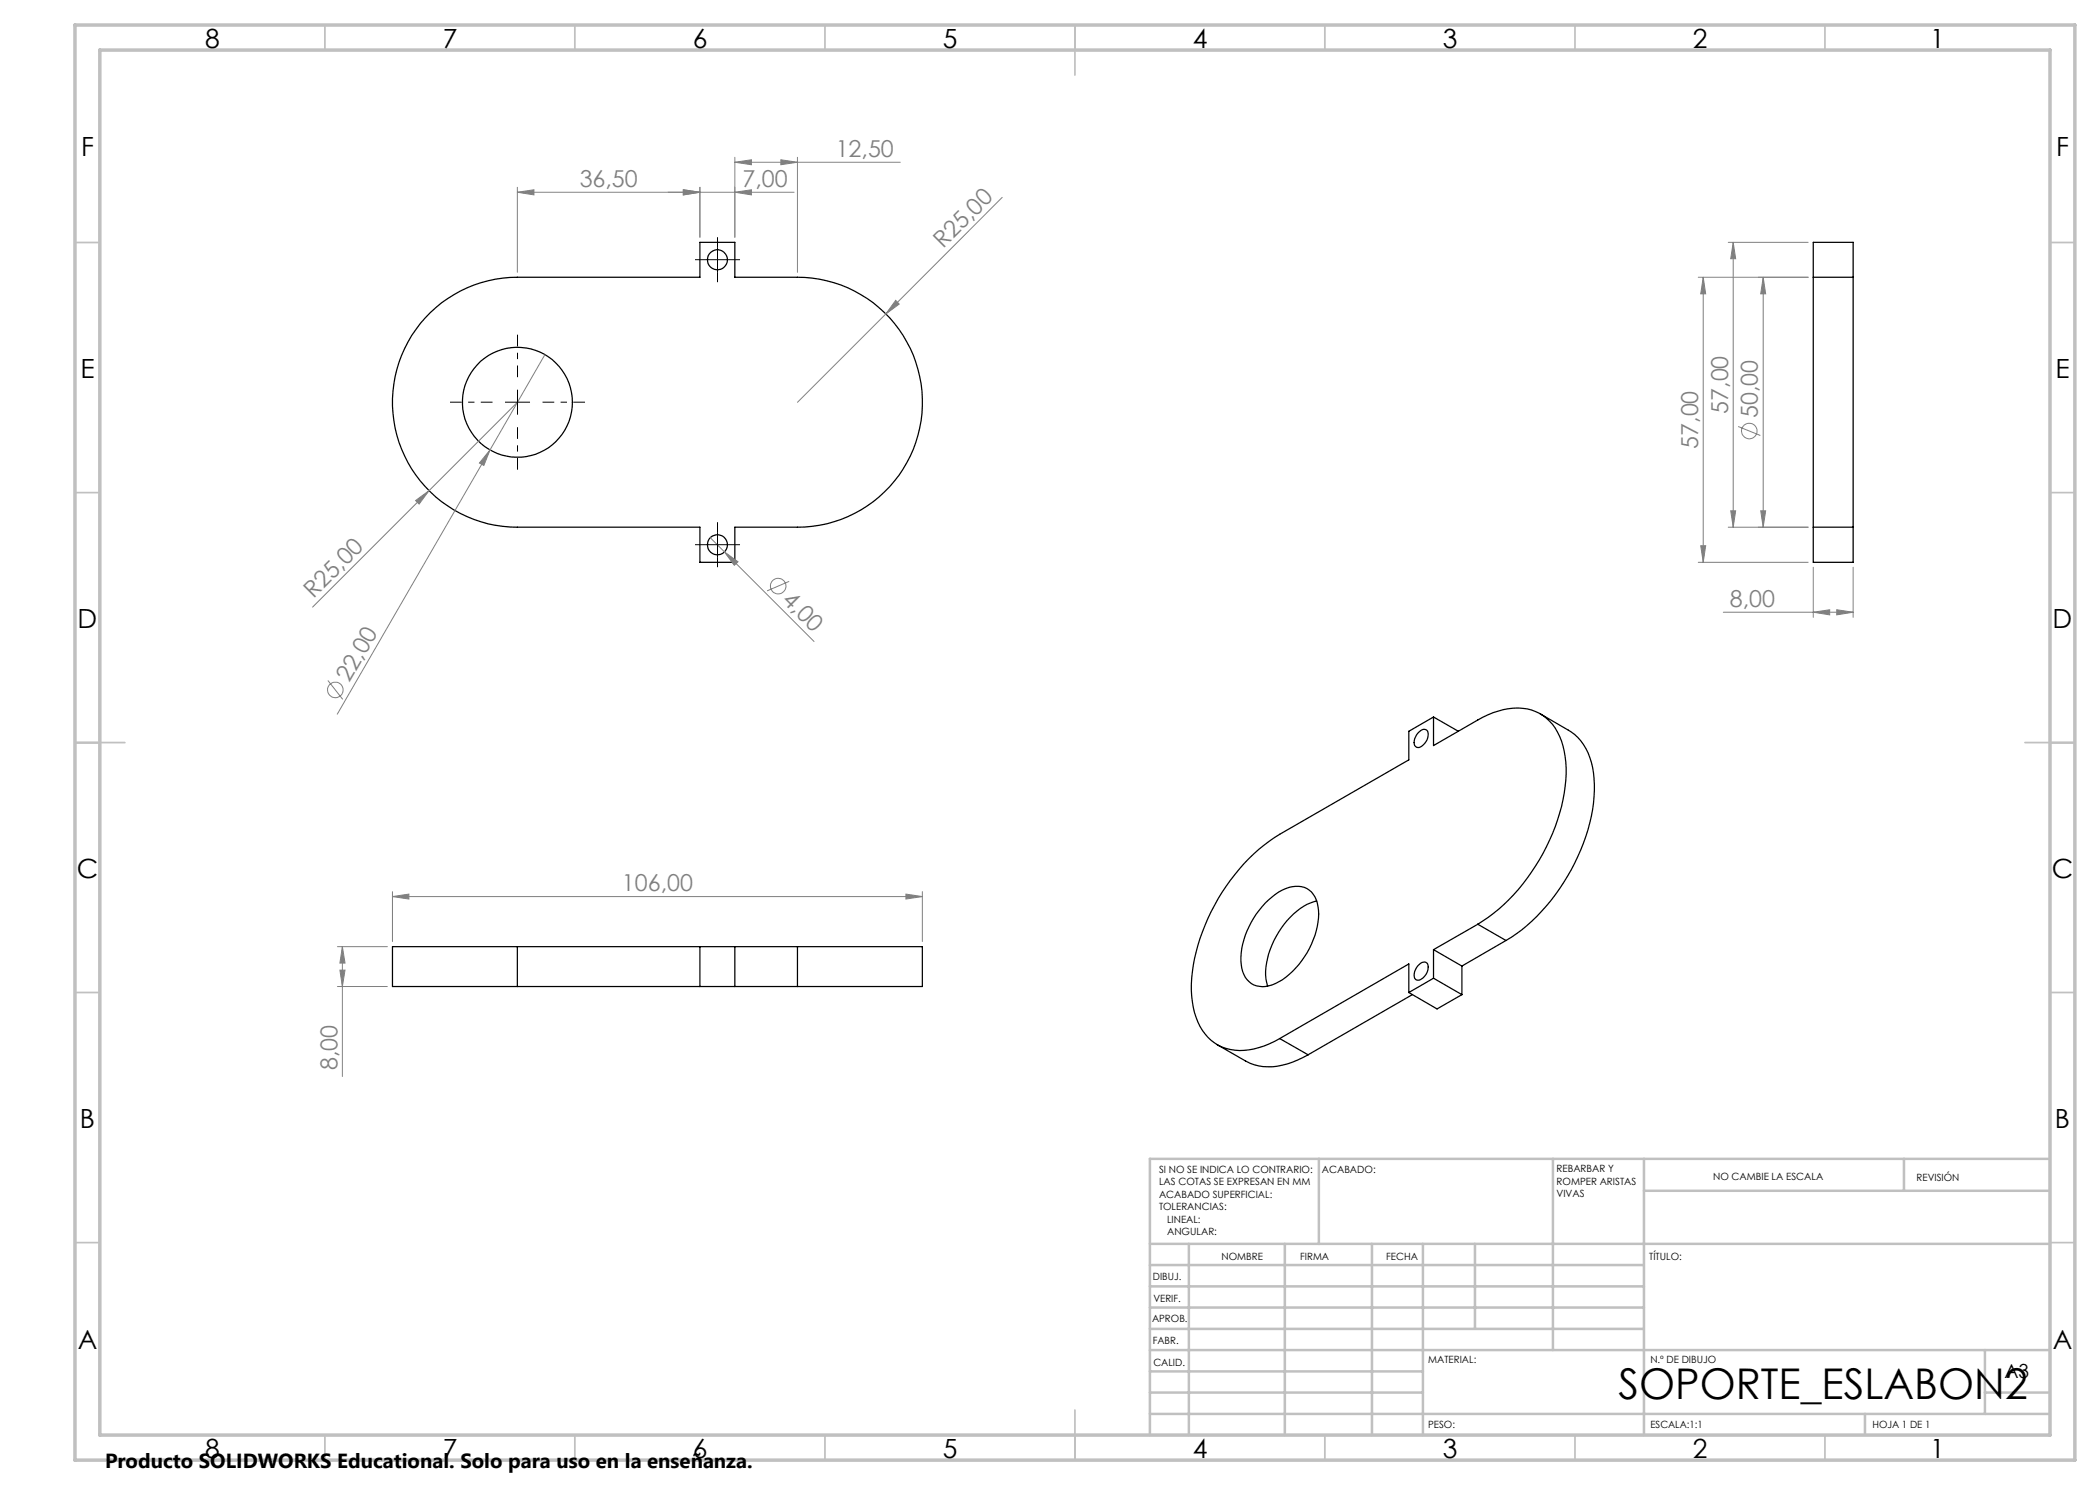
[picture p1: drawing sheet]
<svg xmlns="http://www.w3.org/2000/svg" width="420mm" height="297mm" viewBox="0 0 420 297" stroke-linecap="round" stroke-linejoin="round" font-family="sans-serif">
<g fill="none" stroke="#000" stroke-width=".25">
<path d="M362.7 55.5v49.9M362.7 55.5v-7h7.9v7M362.7 55.5h7.9M370.6 55.5v49.9M86.1 62.5a25 25 0 0 1 17.4-7h36.5v-7h7v7h12.5a25 25 0 0 1 25 24.9 25 25 0 0 1-25 25h-12.5v7.1h-7v-7.1h-36.5a25 25 0 0 1-23.2-15.6 25 25 0 0 1 5.8-27.3zM362.7 105.4v7.1h7.9v-7.1M362.7 105.4h7.9M283.5 146.7l.3-.3a.99 .99 0 0 1 1.3-.5 .99 .99 0 0 1 .5 1.3 2.65 2.65 0 0 1-2.1 2.3 .99 .99 0 0 1-.6-1.4zM286.7 143.4v5.7l8.9-5.1a14.1 14.1 0 0 1 10.7-2 9.7 9.7 0 0 1 6.3 7.2 26.9 26.9 0 0 1-1.6 16.1 38.9 38.9 0 0 1-15.4 19.6M286.7 143.4l-4.9 2.9v5.7l-25.9 14.9a39.1 39.1 0 0 0-15.4 19.5 28.4 28.4 0 0 0-1.8 15.1 10.1 10.1 0 0 0 6.5 8.2 13.6 13.6 0 0 0 10.7-2M286.7 143.4l5 2.9M308 142.8l5.7 3.2a11.5 11.5 0 0 1 5.1 9.7 35 35 0 0 1-6.1 20.8 34.9 34.9 0 0 1-11.5 11.6"/>
<path d="M103.5 189.3h-25v8h25M103.5 189.3h56M103.5 197.3h56M103.5 189.3v8M140 189.3v8M147 189.3v8M159.5 189.3h25v8h-25M159.5 189.3v8M253.1 180.6a9.8 9.8 0 0 1 6-3.3 4.2 4.2 0 0 1 4.5 4 15.7 15.7 0 0 1-4.5 12.3 10 10 0 0 1-6.6 3.7 4.3 4.3 0 0 1-4.3-4.4 16.2 16.2 0 0 1 4.9-12.3zM263.3 180.2a13.2 13.2 0 0 0-7.6 6.2 14.5 14.5 0 0 0-2.4 10.1l.2 .7M281.8 198.5v-5.7l-25.9 14.9M281.8 198.5l5.6 3.3 5-2.9"/>
<path d="M282.5 198.9l-20.9 12.1M283.5 193.2l.3-.3a.99 .99 0 0 1 1.3-.5 .99 .99 0 0 1 .5 1.4 2.35 2.35 0 0 1-2.3 2.2 1.79 1.79 0 0 1 0-2.4zM286.7 189.9v5.7M286.7 195.6l-4.9 2.9M286.7 189.9l5.7 3.3M286.7 195.6l5.7 3.3M292.4 193.2v5.7M295.6 184.9l-8.9 5M295.6 184.9l5.6 3.2M301.2 188.1l-8.8 5.1M243.5 208.9l5.6 3.3a11.3 11.3 0 0 0 10.4-.2l2.1-1M255.9 207.7l5.7 3.3"/>
<circle cx="143.5" cy="52" r="2"/>
<circle cx="103.5" cy="80.5" r="11"/>
<circle cx="143.5" cy="109" r="2.01"/>
</g>
<path d="M103.5 37.5v17M103.5 38.4h36.5M136.7 38l3.3 .4-3.3 .6zM140 37.5v9.9" fill="none" stroke="#808080" stroke-width=".2"/>
<g fill="none" stroke="#c0c0c0" stroke-width=".35">
<path d="M65 5v5M115 5v5M165 5v5M215 5v10M265 5v5M315 5v5M365 5v5M15 48.5h5M410 48.5h5M15 98.5h5M410 98.5h5M15 148.5h10"/>
<path d="M405 148.5h10M15 198.5h5M410 198.5h5M15 248.5h5M410 248.5h5M65 287v5M115 287v5M165 287v5M215 282v10M265 287v5M315 287v5M365 287v5"/>
</g>
<g fill="none" stroke="#c0c0c0" stroke-width=".5">
<path d="M263.8 231.8v17M310.6 231.8v38.2M328.8 231.8v55.2M328.8 238.2h81.2M380.8 231.8v6.4M410 231.8h-180v55.2M230 248.8h180M230 257.3h98.8M230 253h98.8M237.8 248.8v38.2M257 248.8v38.2M274.4 248.8v38.2"/>
<path d="M284.6 248.8v38.2M295 248.8v17M230 265.8h98.8M230 261.5h98.8M230 278.5h54.6M230 274.3h54.6M230 270h180M397 278.5h13M397 270v12.8M230 282.8h180M373 282.8v4.2"/>
</g>
<path d="M15 5h400v287h-400zM20 10h390v277h-390z" fill="none" stroke="#c0c0c0" stroke-width=".7"/>
<path d="M136.7 38l3.3 .4-3.3 .6z" fill="#808080"/>
<path d="M103.5 38.4l3.3-.4v1z" fill="none" stroke="#808080" stroke-width=".2"/>
<path d="M103.5 38.4l3.3-.4v1z" fill="#808080"/>
<path d="M133.6 38.4h25.2M136.7 38l3.3 .4-3.3 .6zM140 37.5v9.9M147 37.5v9.9" fill="none" stroke="#808080" stroke-width=".2"/>
<path d="M136.7 38l3.3 .4-3.3 .6z" fill="#808080"/>
<path d="M147 38.4l3.3-.4v1z" fill="none" stroke="#808080" stroke-width=".2"/>
<path d="M147 38.4l3.3-.4v1z" fill="#808080"/>
<path d="M147 31.5v15.9M147 32.5h33.1M156.2 32l3.3 .5-3.3 .4zM159.5 31.5v23" fill="none" stroke="#808080" stroke-width=".2"/>
<path d="M156.2 32l3.3 .5-3.3 .4z" fill="#808080"/>
<path d="M147 32.5l3.3-.5v.9z" fill="none" stroke="#808080" stroke-width=".2"/>
<path d="M147 32.5l3.3-.5v.9z" fill="#808080"/>
<path d="M200.4 39.5l-40.9 41M179.1 60.1l.7 .7-2.6 2z" fill="none" stroke="#808080" stroke-width=".2"/>
<path d="M179.1 60.1l.7 .7-2.6 2z" fill="#808080"/>
<path d="M103.5 80.5l-41 40.9M83.1 100.1l2.7-2-2 2.7z" fill="none" stroke="#808080" stroke-width=".2"/>
<path d="M83.1 100.1l2.7-2-2 2.7z" fill="#808080"/>
<g fill="none" stroke="#808080" stroke-width=".2">
<path d="M109 70.9l-11 19.1M98 90l-1.2 3.1-.9-.5zM98 90l-30.5 52.8M65.6 136.1l2.9 3.8"/>
<circle cx="67.1" cy="138" r="1.55"/>
</g>
<path d="M98 90l-1.2 3.1-.9-.5z" fill="#808080"/>
<g fill="none" stroke="#808080" stroke-width=".2">
<path d="M142.1 107.6l20.7 20.7M144.9 110.4l2.7 2-.7 .7zM157.8 116.3l-4.4 1.9"/>
<circle cx="155.6" cy="117.2" r="1.56"/>
</g>
<path d="M144.9 110.4l2.7 2-.7 .7z" fill="#808080"/>
<g fill="none" stroke="#808080" stroke-width=".2">
<path d="M351.6 55.5h10M352.6 55.5v49.9M347.6 85.3l4.5 1.8M351.6 105.4h10M352.1 102.2h1l-.5 3.2z"/>
<circle cx="349.9" cy="86.2" r="1.55"/>
</g>
<g fill="none" stroke="#000" stroke-width=".2" stroke-dasharray="15.2 1.3 1.3 1.3" stroke-linecap="butt">
<path d="M141 51.9h-2M143.5 51.9v-2.5M143.5 51.9h-2.5M143.5 51.9v2.5M143.5 51.9h2.5M143.5 49.4v-2M143.5 54.4v2M146 51.9h2M103.5 80.4v-2.5M103.5 80.4h-2.5M103.5 80.4v2.5M103.5 80.4h2.5"/>
<path d="M141 108.9h-2M143.5 108.9v-2.5M143.5 108.9h-2.5M143.5 108.9v2.5M143.5 108.9h2.5M143.5 106.4v-2M143.5 111.4v2M146 108.9h2"/>
</g>
<path d="M103.5 75.4v-8.5M98.5 80.4h-8.5M103.5 85.4v8.5M108.5 80.4h8.5" fill="none" stroke="#000" stroke-width=".2" stroke-dasharray="15.2 1.3 1.3 1.3" stroke-dashoffset="12.9" stroke-linecap="butt"/>
<path d="M352.1 102.2h1l-.5 3.2z" fill="#808080"/>
<path d="M352.6 55.5l.5 3.3h-1z" fill="none" stroke="#808080" stroke-width=".2"/>
<path d="M352.6 55.5l.5 3.3h-1z" fill="#808080"/>
<path d="M339.7 55.5h21.9M340.6 55.5l.5 3.3h-1zM340.6 55.5v57M339.7 112.5h21.9" fill="none" stroke="#808080" stroke-width=".2"/>
<path d="M340.6 55.5l.5 3.3h-1z" fill="#808080"/>
<path d="M340.1 109.1h1l-.5 3.4z" fill="none" stroke="#808080" stroke-width=".2"/>
<path d="M340.1 109.1h1l-.5 3.4z" fill="#808080"/>
<path d="M345.7 48.5h15.9M346.6 48.5l.5 3.2h-1zM346.6 48.5v56.9M345.7 105.4h15.9" fill="none" stroke="#808080" stroke-width=".2"/>
<path d="M346.6 48.5l.5 3.2h-1z" fill="#808080"/>
<path d="M346.1 102.2h1l-.5 3.2z" fill="none" stroke="#808080" stroke-width=".2"/>
<path d="M346.1 102.2h1l-.5 3.2z" fill="#808080"/>
<path d="M362.7 113.4v10.1M370.6 113.4v10.1M344.7 122.4h25.9M362.7 122.4l3.2-.4v1z" fill="none" stroke="#808080" stroke-width=".2"/>
<path d="M362.7 122.4l3.2-.4v1z" fill="#808080"/>
<path d="M367.3 122l3.3 .4-3.3 .6z" fill="none" stroke="#808080" stroke-width=".2"/>
<path d="M367.3 122l3.3 .4-3.3 .6z" fill="#808080"/>
<path d="M78.5 179.3l3.3-.5v1zM78.5 178.3v10M78.5 179.3h106M184.5 178.3v10" fill="none" stroke="#808080" stroke-width=".2"/>
<path d="M78.5 179.3l3.3-.5v1z" fill="#808080"/>
<path d="M181.2 178.8l3.3 .5-3.3 .5z" fill="none" stroke="#808080" stroke-width=".2"/>
<path d="M181.2 178.8l3.3 .5-3.3 .5z" fill="#808080"/>
<path d="M67.5 189.3h10M67.5 197.3h10M68.5 189.3l.5 3.3h-1zM68.5 189.3v26" fill="none" stroke="#808080" stroke-width=".2"/>
<path d="M68.5 189.3l.5 3.3h-1z" fill="#808080"/>
<path d="M68 194h1l-.5 3.3z" fill="none" stroke="#808080" stroke-width=".2"/>
<path d="M68 194h1l-.5 3.3z" fill="#808080"/>
<text font-size="8.5" x="323.7" y="279.7">SOPORTE_ESLABON2</text>
<g font-size="5.3">
<text x="41" y="9.5">8</text>
<text x="88.5" y="9.5">7</text>
<text x="138.5" y="9.5">6</text>
<text x="188.5" y="9.5">5</text>
<text x="238.5" y="9.5">4</text>
<text x="288.5" y="9.5">3</text>
<text x="338.5" y="9.5">2</text>
<text x="386" y="9.5">1</text>
<text x="16.2" y="31.3">F</text>
<text x="411.2" y="31.3">F</text>
<text x="16.1" y="75.5">E</text>
<text x="411.1" y="75.5">E</text>
<text x="15.5" y="125.5">D</text>
<text x="410.5" y="125.5">D</text>
<text x="15.4" y="175.5">C</text>
<text x="410.4" y="175.5">C</text>
<text x="16" y="225.5">B</text>
<text x="411" y="225.5">B</text>
<text x="15.5" y="269.8">A</text>
<text x="410.5" y="269.8">A</text>
<text x="41" y="291.5">8</text>
<text x="88.5" y="291.5">7</text>
<text x="138.5" y="291.5">6</text>
<text x="188.5" y="291.5">5</text>
<text x="238.5" y="291.5">4</text>
<text x="288.5" y="291.5">3</text>
<text x="338.5" y="291.5">2</text>
<text x="386" y="291.5">1</text>
</g>
<g font-size="4.7" fill="#808080">
<text x="167.1" y="31.4">12,50</text>
<text x="115.9" y="37.4">36,50</text>
<text x="148.5" y="37.4">7,00</text>
<text x="188.6" y="49.9" transform="rotate(-45 188.6 49.9)">R25,00</text>
<text x="345.6" y="82.8" transform="rotate(-90 345.6 82.8)">57,00</text>
<text x="351.6" y="83.6" transform="rotate(-90 351.6 83.6)">50,00</text>
<text x="339.6" y="89.8" transform="rotate(-90 339.6 89.8)">57,00</text>
<text x="62.7" y="119.8" transform="rotate(-45 62.7 119.8)">R25,00</text>
<text x="156.3" y="120.2" transform="rotate(45 156.3 120.2)">4,00</text>
<text x="346" y="121.4">8,00</text>
<text x="69.8" y="136.6" transform="rotate(-60 69.8 136.6)">22,00</text>
<text x="124.4" y="178.3">106,00</text>
<text x="67.5" y="214" transform="rotate(-90 67.5 214)">8,00</text>
</g>
<text font-size="4.1" x="21" y="293.7">Producto SOLIDWORKS Educational. Solo para uso en la enseñanza.</text>
<text font-size="3.9" x="400.9" y="275.5">A3</text>
<g font-size="2">
<text x="231.8" y="234.6">SI NO SE INDICA LO CONTRARIO:</text>
<text x="231.8" y="237.1">LAS COTAS SE EXPRESAN EN MM</text>
<text x="231.8" y="239.6">ACABADO SUPERFICIAL:</text>
<text x="264.4" y="234.6">ACABADO:</text>
<text x="311.3" y="234.5">REBARBAR Y</text>
<text x="311.3" y="237">ROMPER ARISTAS</text>
<text x="311.3" y="239.5">VIVAS</text>
<text x="342.6" y="236">NO CAMBIE LA ESCALA</text>
<text x="383.3" y="236.2">REVISIÓN</text>
<text x="231.8" y="242.1">TOLERANCIAS:</text>
<text x="233.4" y="244.6">LINEAL:</text>
<text x="233.4" y="247.1">ANGULAR:</text>
<text x="244.3" y="252">NOMBRE</text>
<text x="260" y="251.9">FIRMA</text>
<text x="277.2" y="251.9">FECHA</text>
<text x="329.9" y="251.9">TÍTULO:</text>
<text x="230.6" y="256.1">DIBUJ.</text>
<text x="230.7" y="260.3">VERIF.</text>
<text x="230.4" y="264.4">APROB.</text>
<text x="230.5" y="268.8">FABR.</text>
<text x="230.7" y="273.1">CALID.</text>
<text x="285.6" y="272.5">MATERIAL:</text>
<text x="330.1" y="272.5">N.º DE DIBUJO</text>
<text x="285.6" y="285.5">PESO:</text>
<text x="330.1" y="285.6">ESCALA:1:1</text>
<text x="374.5" y="285.6">HOJA 1 DE 1</text>
</g>
</svg>
